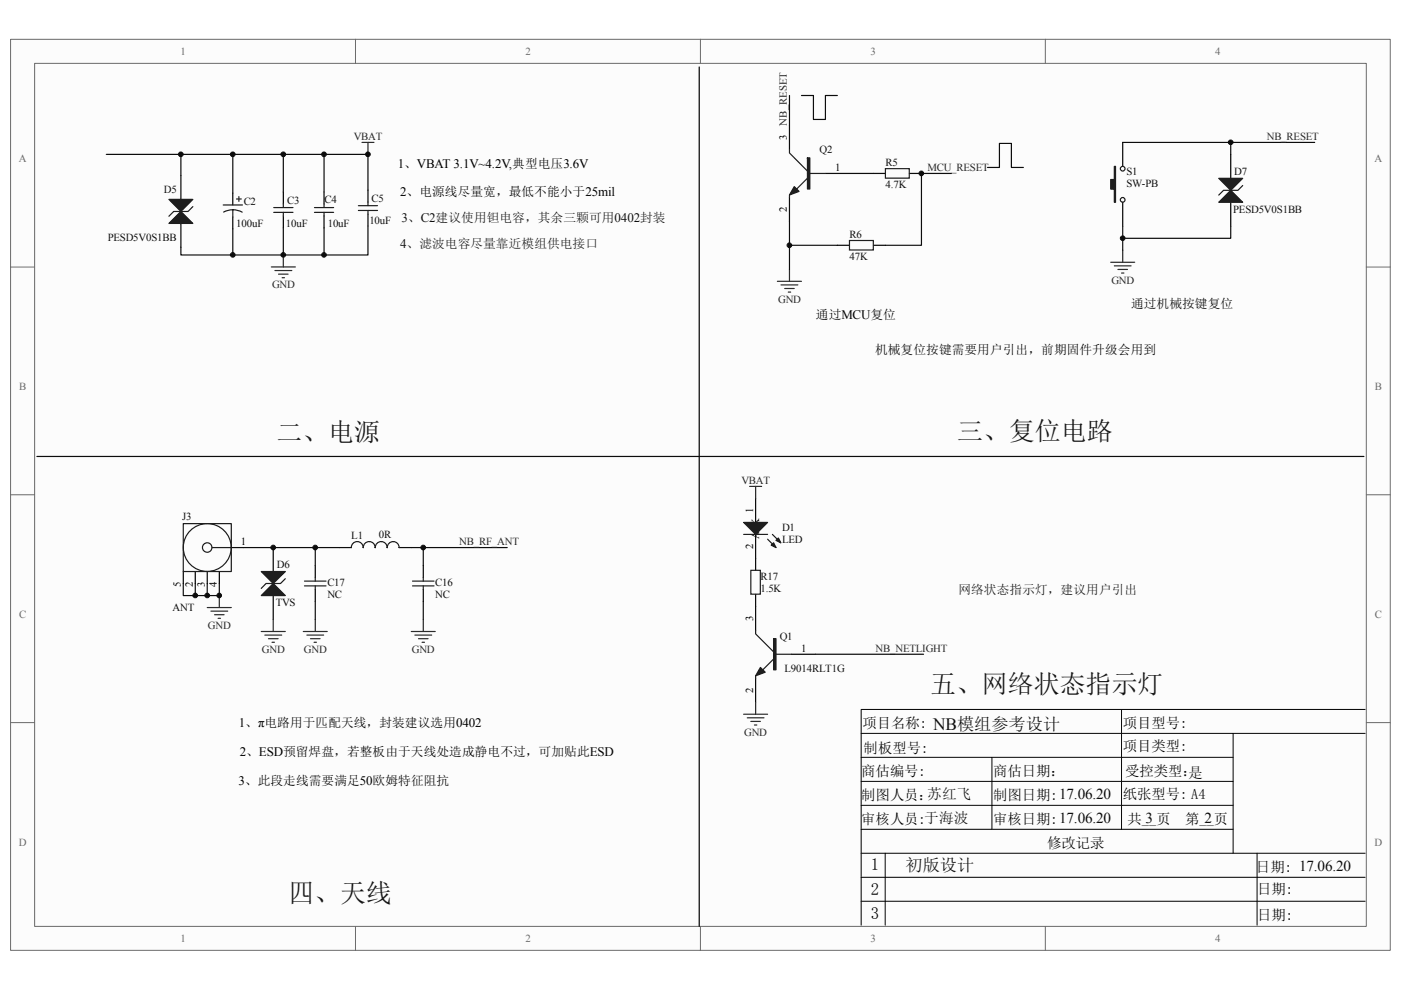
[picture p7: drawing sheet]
<svg xmlns="http://www.w3.org/2000/svg" width="297mm" height="210mm" viewBox="0 0 297 210" stroke-linecap="round" stroke-linejoin="round" font-family="sans-serif">
<path d="M2.3 8.4h292.5v193.2h-292.5z" fill="#fcfcfc"/>
<path d="M2.2 8.3h292.6v193.3h-292.6z" fill="none" stroke="#6a6a6a" stroke-width=".21"/>
<path d="M7.4 13.5h282.3v183h-282.3z" fill="#fcfcfc"/>
<g fill="none" stroke="#6a6a6a" stroke-width=".21">
<path d="M7.3 13.4h282.4v183.1h-282.4zM75.4 8.3v5.1M148.5 8.3v5.1M221.6 8.3v5.1M2.2 56.6h5.1M289.7 56.6h5.1M2.2 104.9h5.1M289.7 104.9h5.1M2.2 153.3h5.1M289.7 153.3h5.1M75.4 196.5v5.1M148.5 196.5v5.1"/>
<path d="M221.6 196.5v5.1"/>
</g>
<g fill="none" stroke="#000" stroke-width=".21">
<path d="M182.6 155.6h106.8M237.8 150.5v25.4M261.4 155.6v25.4M289.4 150.5h-106.8v45.7M182.6 170.8h78.8M182.6 160.6h78.8M182.6 165.7h78.8M182.6 175.9h78.8M210.3 160.6v15.3M182.6 186.1h106.8M182.6 191.2h106.8M182.6 181h106.8"/>
<path d="M187.7 181v15.2M266.5 181v15.2"/>
</g>
<g fill="none" stroke="#262626" stroke-width=".25">
<path d="M76.7 30.2h2.6M78 30.2v2.5M57.5 56.6h5.1M58.3 57.4h3.6M59.1 58.1h2M59.8 58.9h.5M60.1 54.1v2.5M164.8 59.7h5.1M167.4 57.1v2.6M235.5 55.6h5.1M236.3 56.4h3.5M237 57.1h2.1"/>
<path d="M237.8 57.9h.5M238 53.1v2.5M165.6 60.4h3.6M166.4 61.2h2M167.1 62h.5M158.9 103.2h2.6M160.2 103.2v2.5M43.9 128.9h5.1M44.7 129.6h3.6M45.5 130.4h2M46.2 131.1h.6M46.5 126.3v2.6"/>
<path d="M55.4 133.9h5.1M56.2 134.7h3.5M56.9 135.5h2.1M57.7 136.2h.5M57.9 131.4v2.5M64.3 133.9h5.1M65.1 134.7h3.5M65.8 135.5h2.1M66.6 136.2h.5M66.8 131.4v2.5M87.2 133.9h5.1M88 134.7h3.5"/>
<path d="M88.7 135.5h2.1M89.5 136.2h.5M89.7 131.4v2.5M157.7 151.5h5M158.4 152.3h3.6M159.2 153h2M160 153.8h.5M160.2 148.9v2.6"/>
</g>
<g fill="none" stroke="#000" stroke-width=".25">
<path d="M148.2 14.2v182.3M38.4 37.2v5.1M167.4 26.6v5.1M175 36.8h5.1M185.2 36.8h2.5M192.8 36.8h2.6M238 30.2v5.1M260.9 32.7v5.1M38.4 47.4v5.1M49.4 40.9v2.6M49.4 46v2.6M60.1 40.7v2.6"/>
<path d="M60.1 45.8v2.5M68.7 40.7v2.6M68.7 45.8v2.5M78 40.3v2.6M78 45.4v2.5M167.4 41.9v5M177.5 52h2.6M185.2 52h2.5M238 42.9v5.1M260.9 42.9v5.1M7.8 96.8h281.4M49 116.1h2.6"/>
<path d="M57.9 116.1v5.1M66.8 120v2.5M71.9 116.1h2.6M84.6 116.1h2.6M89.7 120v2.5M160.2 105.7v5.1M160.2 113.3v7.7M38.9 121.2v2.6M41.4 121.2v2.6M43.9 121.2v2.6M46.5 121.2v2.6M57.9 126.3v5.1"/>
<path d="M66.8 125.1v2.5M89.7 125.1v2.5M160.2 126.1v7.6M167.8 138.8h5.1M160.2 143.9v5"/>
</g>
<g fill="none" stroke="#1c1c1c" stroke-width=".25">
<path d="M167.4 31.7v.7l3.8 3.9M171.2 37.8l-2.3 2.3M171.2 36.8h3.8M187.7 35.8h5.1v2h-5.1zM263.5 39.3l-1 1.1h-3.1l-1 1M40.9 43.8l-1 1.1h-3.1l-1 1M47.3 43.5h4.1M47.4 45l1.2-.4 .8-.1 1.2 .2 .7 .3M49.4 44.5v1.5M50.1 42.2h1.1M50.6 41.7v1M58 44h4.1"/>
<path d="M58 45h4.1M60.1 43.3v.7M60.1 45v.8M66.7 44h4M66.7 45h4M68.7 43.3v.7M68.7 45v.8M76 43.6h4M76 44.6h4M78 42.9v.7M78 44.6v.8M167.4 41.4v.5"/>
<path d="M180.1 51h5.1v2h-5.1zM38.9 111.1h10.1v10.1h-10.1zM45 116.1h4M74.5 116.1a1.26 1.26 0 0 1 1.2-1.2 1.26 1.26 0 0 1 1.3 1.2 1.25 1.25 0 0 1 1.3-1.2 1.25 1.25 0 0 1 1.2 1.2h.1a1.26 1.26 0 0 1 1.2-1.2 1.25 1.25 0 0 1 1.3 1.2 1.27 1.27 0 0 1 1.3-1.2 1.25 1.25 0 0 1 1.2 1.2M157.7 113.3h5M162.7 114.4l1.8 1.7M163.8 113.3l1.7 1.8M60.5 122.7l-1 1.1h-3.1l-1 1M64.6 123.3h4.5M64.6 124.3h4.5M66.8 122.5v.8M66.8 124.3v.8"/>
<path d="M87.5 123.3h4.5M87.5 124.3h4.5M89.7 122.5v.8M89.7 124.3v.8M159.2 121h2v5h-2zM160.2 133.7v.8l3.8 3.8M164 139.8l-2.3 2.3M164 138.8h3.8M160.2 143.3v.6"/>
<circle cx="238" cy="35.8" r=".49"/>
<circle cx="238" cy="42.4" r=".49"/>
<circle cx="43.9" cy="116.1" r="1"/>
<circle cx="43.9" cy="116.1" r="5.1"/>
</g>
<g fill="#1c1c1c" stroke="#1c1c1c" stroke-width=".25">
<path d="M35.8 47.4l2.6-2.5 2.5 2.5z"/>
<path d="M35.8 42.3h5.1l-2.5 2.6z"/>
<path d="M258.4 42.9l2.5-2.5 2.6 2.5z"/>
<path d="M258.4 37.8h5.1l-2.6 2.6z"/>
<path d="M168.4 39.6l1 1-2 .8z"/>
<path d="M57.9 123.8l2.6 2.5h-5.1z"/>
<path d="M55.4 121.2h5.1l-2.6 2.6z"/>
<path d="M161.2 141.6l1 1-2 .7z"/>
<path d="M157.7 110.8h5l-2.5 2.5z"/>
<path d="M163.5 115.6l.5-.5 .5 1z"/>
<path d="M165 114.1l.5 1-1-.5z"/>
<path d="M236.3 35.3h.2v7.6h-.2v-2.8h-.8v-2h.8z" fill-rule="evenodd"/>
<path d="M171.2 33.5h.5v6.6h-.5z" fill-rule="evenodd"/>
<path d="M164 135.5h.5v6.6h-.5z" fill-rule="evenodd"/>
</g>
<g fill="none" stroke="#0e0e0e" stroke-width=".25">
<path d="M22.5 32.7h15.9M49.4 32.7h-11v4.5M60.1 32.7h-10.7v8.2M68.7 32.7h-8.6v8M167.4 20.3v6.3M169.9 20.3h2.6v5h2.5v-5h2.5M180.1 36.8h5.1M201.7 36.8h-6.3v15.2h-7.7M209.4 35.5h2.5v-5.1h2.5v5.1h2.6M238 30.2h40.7M260.9 30.2v2.5M38.4 52.5v1.6h11"/>
<path d="M60.1 48.3v5.8h-10.7v-5.5M68.7 48.3v5.8h-8.6M78 47.9v6.2h-9.3M78 40.3v-7.6h-9.3v8M167.4 52h10.1M167.4 46.9v10.2M238 48v2.5M260.9 48v2.5h-22.9v2.6M51.6 116.1h20.3M66.8 116.1v3.9M87.2 116.1h20.3M89.7 116.1v3.9"/>
<path d="M38.9 123.8v2.5h2.5M41.4 123.8v2.5h2.5M43.9 123.8v2.5h2.6v-2.5M66.8 127.6v3.8M89.7 127.6v3.8M172.9 138.8h22.9"/>
</g>
<g fill="#0e0e0e" stroke="#0e0e0e" stroke-width=".21">
<circle cx="38.3" cy="32.7" r=".5"/>
<circle cx="41.4" cy="126.3" r=".49"/>
<circle cx="43.9" cy="126.3" r=".49"/>
<circle cx="46.5" cy="126.3" r=".49"/>
<circle cx="49.4" cy="54.1" r=".49"/>
<circle cx="49.3" cy="32.7" r=".49"/>
<circle cx="57.9" cy="116.1" r=".49"/>
<circle cx="60.1" cy="54.1" r=".49"/>
<circle cx="60.1" cy="32.7" r=".49"/>
<circle cx="66.8" cy="116.1" r=".49"/>
<circle cx="68.7" cy="54.1" r=".5"/>
<circle cx="68.7" cy="32.7" r=".5"/>
<circle cx="78" cy="32.7" r=".5"/>
<circle cx="89.7" cy="116.1" r=".5"/>
<circle cx="167.4" cy="52" r=".49"/>
<circle cx="195.3" cy="36.8" r=".49"/>
<circle cx="238" cy="50.5" r=".49"/>
<circle cx="260.9" cy="30.2" r=".5"/>
</g>
<g font-size="5.5" fill="#151515">
<text x="58.6" y="93.6">二、电源</text>
<text x="202.9" y="93.3">三、复位电路</text>
<text x="197.2" y="147">五、网络状态指示灯</text>
<text x="61.1" y="191.2">四、天线</text>
</g>
<text font-size="3.7" fill="#0e0e0e" x="197.9" y="154.8">NB模组参考设计</text>
<g font-size="3.6">
<text x="184.6" y="184.6">1</text>
<text x="184.6" y="189.9">2</text>
<text x="184.6" y="195">3</text>
</g>
<text font-size="3.6" fill="#0e0e0e" x="192" y="184.8">初版设计</text>
<g font-size="3.2" fill="#0e0e0e">
<text x="242.9" y="174.6">3</text>
<text x="255.4" y="174.6">2</text>
</g>
<g font-size="3.1">
<text x="182.9" y="154.4">项目名称:</text>
<text x="238.1" y="154.4">项目型号:</text>
<text x="183.1" y="159.7">制板型号:</text>
<text x="238.1" y="159.2">项目类型:</text>
<text x="182.6" y="164.7">商估编号:</text>
<text x="210.6" y="164.7">商估日期：</text>
<text x="238.6" y="164.7">受控类型：</text>
<text x="182.6" y="169.8">制图人员：苏红飞</text>
<text x="210.6" y="169.8">制图日期:17.06.20</text>
<text x="238.1" y="169.4">纸张型号: A4</text>
<text x="182.6" y="174.8">审核人员:于海波</text>
<text x="210.6" y="174.8">审核日期:17.06.20</text>
<text x="222" y="179.8">修改记录</text>
<text x="239.1" y="174.7">共__页</text>
<text x="251.2" y="174.7">第__页</text>
<text x="266.3" y="184.9">日期: 17.06.20</text>
<text x="266.5" y="189.7">日期:</text>
<text x="266.5" y="195.1">日期:</text>
</g>
<text font-size="3.1" fill="#0e0e0e" x="251.9" y="165">是</text>
<g font-size="2.8">
<text x="84.3" y="35.6">1、VBAT 3.1V~4.2V,典型电压3.6V</text>
<text x="84.8" y="41.6">2、电源线尽量宽，最低不能小于25mil</text>
<text x="50.6" y="154.2">1、π电路用于匹配天线，封装建议选用0402</text>
<text x="50.8" y="160.3">2、ESD预留焊盘，若整板由于天线处造成静电不过，可加贴此ESD</text>
<text x="50.6" y="166.6">3、此段走线需要满足50欧姆特征阻抗</text>
</g>
<g font-size="2.8" fill="#151515">
<text x="85.2" y="47.1">3、C2建议使用钽电容，其余三颗可用0402封装</text>
<text x="84.8" y="52.6">4、滤波电容尽量靠近模组供电接口</text>
</g>
<g font-size="2.7">
<text x="239.8" y="65.3">通过机械按键复位</text>
<text x="173" y="67.6">通过MCU复位</text>
<text x="185.5" y="75.2">机械复位按键需要用户引出，前期固件升级会用到</text>
</g>
<text font-size="2.7" fill="#151515" x="203.2" y="125.9">网络状态指示灯，建议用户引出</text>
<g font-size="2.3" fill="#696969">
<text x="38.3" y="11.6">1</text>
<text x="111.4" y="11.6">2</text>
<text x="184.5" y="11.6">3</text>
<text x="257.7" y="11.6">4</text>
<text x="4" y="34.5">A</text>
<text x="291.4" y="34.5">A</text>
<text x="4" y="82.8">B</text>
<text x="291.5" y="82.8">B</text>
<text x="4" y="131.1">C</text>
<text x="291.5" y="131.1">C</text>
<text x="4" y="179.4">D</text>
<text x="291.4" y="179.4">D</text>
<text x="38.3" y="199.8">1</text>
<text x="111.4" y="199.8">2</text>
<text x="184.5" y="199.8">3</text>
<text x="257.7" y="199.8">4</text>
</g>
<g font-size="2.3" fill="#262626">
<text x="75" y="29.7">VBAT</text>
<text x="166.8" y="26.6" transform="rotate(-90 166.8 26.6)">NB_RESET</text>
<text x="268.6" y="29.7">NB_RESET</text>
<text x="196.6" y="36.3">MCU_RESET</text>
<text x="57.7" y="61.1">GND</text>
<text x="165" y="64.2">GND</text>
<text x="235.6" y="60.2">GND</text>
<text x="157.2" y="102.7">VBAT</text>
<text x="97.4" y="115.6">NB_RF_ANT</text>
<text x="44.1" y="133.4">GND</text>
<text x="55.5" y="138.5">GND</text>
<text x="64.4" y="138.5">GND</text>
<text x="87.3" y="138.5">GND</text>
<text x="185.6" y="138.3">NB_NETLIGHT</text>
<text x="157.8" y="156">GND</text>
</g>
<g font-size="2.3">
<text x="166.8" y="29.7" transform="rotate(-90 166.8 29.7)">3</text>
<text x="177.1" y="36.3">1</text>
<text x="166.8" y="45.1" transform="rotate(-90 166.8 45.1)">2</text>
<text x="159.7" y="108.8" transform="rotate(-90 159.7 108.8)">1</text>
<text x="51.1" y="115.6">1</text>
<text x="159.7" y="116.5" transform="rotate(-90 159.7 116.5)">2</text>
<text x="160.9" y="114.2" transform="rotate(-90 160.9 114.2)">A K</text>
<text x="38.3" y="124.4" transform="rotate(-90 38.3 124.4)">5</text>
<text x="40.9" y="124.4" transform="rotate(-90 40.9 124.4)">2</text>
<text x="43.4" y="124.4" transform="rotate(-90 43.4 124.4)">3</text>
<text x="45.9" y="124.4" transform="rotate(-90 45.9 124.4)">4</text>
<text x="159.7" y="131.7" transform="rotate(-90 159.7 131.7)">3</text>
<text x="169.9" y="138.3">1</text>
<text x="159.7" y="147" transform="rotate(-90 159.7 147)">2</text>
</g>
<g font-size="2.3" fill="#0e0e0e">
<text x="173.8" y="32.4">Q2</text>
<text x="187.7" y="35.2">R5</text>
<text x="34.8" y="41">D5</text>
<text x="187.7" y="39.8">4.7K</text>
<text x="238.8" y="37.1">S1</text>
<text x="238.8" y="39.6">SW-PB</text>
<text x="261.7" y="37.1">D7</text>
<text x="51.7" y="43.5">C2</text>
<text x="60.9" y="43.2">C3</text>
<text x="68.8" y="43.1">C4</text>
<text x="78.3" y="47.5">10uF</text>
<text x="78.7" y="42.8">C5</text>
<text x="261.4" y="45.2">PESD5V0S1BB</text>
<text x="22.8" y="51.1">PESD5V0S1BB</text>
<text x="50.1" y="48.2">100uF</text>
<text x="60.6" y="48.1">10uF</text>
<text x="69.5" y="48.1">10uF</text>
<text x="180.1" y="50.5">R6</text>
<text x="180.1" y="55.1">47K</text>
<text x="38.6" y="110.3">J3</text>
<text x="165.8" y="112.6">D1</text>
<text x="74.5" y="114.4">L1</text>
<text x="80.3" y="114.1">0R</text>
<text x="165.8" y="115.1">LED</text>
<text x="58.7" y="120.5">D6</text>
<text x="69.4" y="124.3">C17</text>
<text x="92.3" y="124.3">C16</text>
<text x="161.2" y="125.5">1.5K</text>
<text x="161.2" y="123">R17</text>
<text x="36.6" y="129.6">ANT</text>
<text x="58.5" y="128.6">TVS</text>
<text x="69.4" y="126.8">NC</text>
<text x="92.3" y="126.8">NC</text>
<text x="165.3" y="135.7">Q1</text>
<text x="166.3" y="142.6">L9014RLT1G</text>
</g>
</svg>
